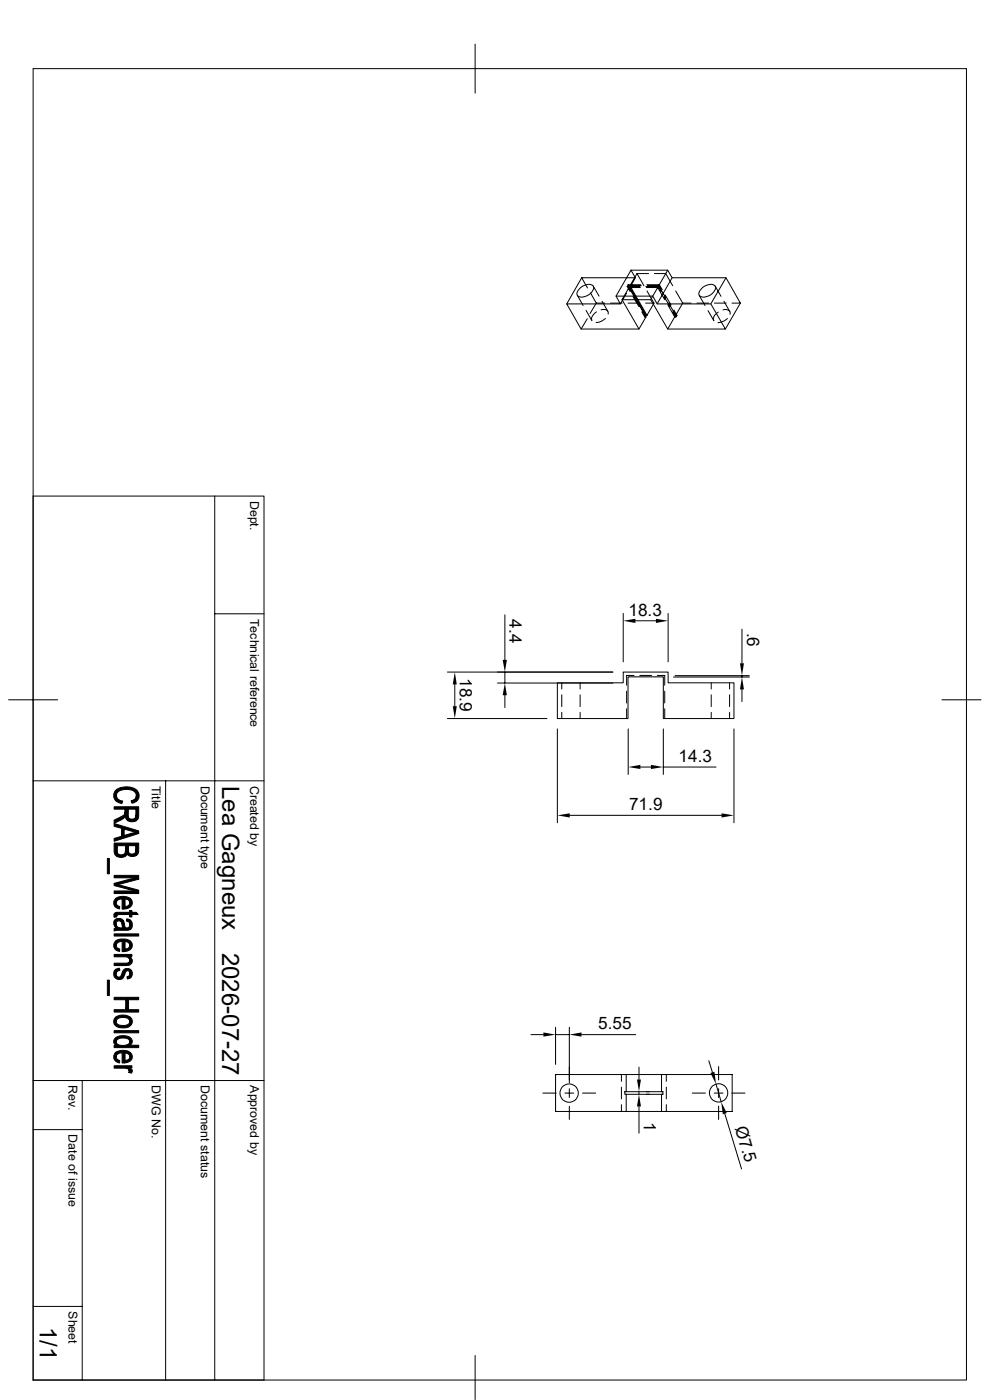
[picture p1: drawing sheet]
<svg xmlns="http://www.w3.org/2000/svg" width="210mm" height="297mm" viewBox="0 0 210 297" stroke-linecap="round" stroke-linejoin="round" font-family="sans-serif">
<g fill="none" stroke="#000" stroke-width=".21">
<path d="M7 14.6h198v278.2h-198zM100.8 9.4v10.4M123.4 58.9l1.2 2.2M123.4 58.9l-3.2 5.6M133.9 57.3l.9 1.6h-11.4M133.9 57.3h7.7l1 1.6h11.4l3.1 5.4M133.9 57.3l-3.2 5.5M134.8 58.9l-1.3 2.3M135.1 58l1.5 2.6M135.1 58h2.5M135.1 58l-1.5 2.6M138.8 58h2.4l1.5 2.6"/>
<path d="M141.6 57.3l-3.6 6.3M142.6 58.9l-3.2 5.6M154 58.9l-3.2 5.6M120.2 64.5h11.4l-.9-1.7h7.8l.9 1.7h11.4l3.1 5.3h-12.3l-3.6-6.2h-6l3.6 6.2h-12.3zM122.5 62.7l1.2 2.1M122.9 61.3a2.25 2.25 0 0 1 3-.6 2.07 2.07 0 0 1-2 2.2 .93 .93 0 0 1-1.3-.1 .93 .93 0 0 1 .1-1.2zM124.3 65.9l1.3 2.1M124.6 67.6l-1.3 2.2M125.3 62.1l1.2 2.2M125.9 60.7l1.2 2.1M126.5 64.3h1.8M126.5 64.3l-1.3 2.2"/>
<path d="M126.5 66.2a1.65 1.65 0 0 0-.9 1.7M127.5 65.7a.93 .93 0 0 1 1.1 0 .93 .93 0 0 1 .4 .9M127.7 63.9l1.2 2.1M128.4 67.6l-.9 .6-1.1 .2M129.5 64.3h2.5M132.9 62.2l-1.3 2.3M133.1 60.8l.6 1M133.1 60.8h2.6M133.2 64.3h2.5M133.3 60.4l3.7 6.5h.2M133.3 60.4h2.6M133.3 60.4l-.2 .4"/>
<path d="M133.4 61h2.4M133.4 61l3.6 6.2M133.4 61l-1.4 2.6M133.6 60.6l3.6 6.3M133.6 60.6h2.5M134.3 62.9l1.3 2.2M136.1 66.2l.7 1M136.8 67.2h.2M136.9 64.3h1.8M137 60.8h2.7l.6 1M137 66.9l-.2 .3M137 67.2l-1.4 2.6"/>
<path d="M137.1 61h2.4l1.5 2.6M137.2 60.4h2.7l.6 1.1M137.2 61.7l1.5 2.6M137.3 60.6h2.4l1.5 2.6M138.7 64.3l-1.5 2.6M140.9 62.9l1.3 2.2M141.1 62.6l1.3 2.1M141.6 64.6l1.5 2.6M141.9 64.3l1.4 2.6h.3M142.7 66.2l.7 1M143 65.8l.6 1.1M143.1 67.2h.3"/>
<path d="M143.1 67.2l-1.5 2.6M143.3 61.7l1.5 2.6M143.6 66.9l-.2 .3M144.8 64.3h1.8M144.8 64.3l-1.5 2.6M147.8 64.3h2.5M148.3 62.7l1.3 2.1M148.8 61.3a2.25 2.25 0 0 1 2.9-.6 2.07 2.07 0 0 1-1.9 2.2 .93 .93 0 0 1-1.3-.1 .93 .93 0 0 1 0-1.2zM150.2 65.9l1.2 2.1M151.6 64.3h2.5M151.7 60.7l1.3 2.2M152.4 66.2a1.49 1.49 0 0 0-1 1.8"/>
<path d="M153.4 65.7a.95 .95 0 0 1 1 0 .95 .95 0 0 1 .5 1M153.6 63.9l1.2 2.2M154.3 67.6l-.7 .5-1.3 .4M155.3 64.3h1.8M157.1 64.3l-3.2 5.5M7 105.2h49v187.6h-49M45.6 105.2v187.6M45.6 130.2h10.4M107.1 130.4v9.6M132.2 130.1v10.3M134.8 131.7h4.3M141.7 130.1v10.3"/>
<path d="M157.4 133.5v7.2M1.8 148.5h10.4M94.9 142.6h35.1M94.9 152.4h21.1M96.5 145.2v4.6M105.5 144.9h24.5M107.1 142.6v2.3M107.1 147.5v2.6M118.2 154.6v19.9M118.2 144.9h14v-2.3h9.5v2.3h14v7.5h-15v-8.8h-7.5v8.8h-15zM119.2 144.9v1.3M119.2 147.4v2.5"/>
<path d="M119.2 151.1v1.3M123.1 144.9v1.3M123.1 147.4v2.5M123.1 151.1v1.3M132.9 146.6v2.5M132.9 150.4v2M133.3 154.6v9.7M134.5 143.3h-1.6v2.1M135.7 143.3h2.5M139.4 143.3h1.6v2.1M140.7 154.6v9.7M141 146.6v2.5"/>
<path d="M141 150.4v2M142.9 143.6h16.1M143.2 143.3h15.8M150.9 144.9v1.3M150.9 147.4v2.5M150.9 151.1v1.3M154.8 144.9v1.3M154.8 147.4v2.5M154.8 151.1v1.3M155.7 154.6v19.9M157.4 143.3v.3M157.4 146.3v2.5"/>
<path d="M199.8 148.5h8.3M7 165.7h49M35.1 165.7v127.1M120.9 173h32.2M135.8 162.7h2.3M140.7 162.7h11.2M112.6 219.5h2.7M117.9 217.9v7.9M117.9 219.5h2.9M120.8 217.9v11.8M123.4 219.5h11.4M7 239.6h10.4"/>
<path d="M7 229.2h49M17.4 229.2v63.6M115.1 231.9h2.9M119.8 231.9h1.9M120.8 231v1.8M120.8 234.7v2.8M123.6 231.9h2.8M131.8 228v1.4M131.8 230.6v2.5M131.8 234.4v1.4M132.8 228v3.6M132.8 232.2v3.6"/>
<path d="M135.6 226.4v2.6M135.6 231.6v.6M135.6 234.7v5.7M137.1 231.6h.7M137.1 232.2h.7M140.3 228h15v7.8h-22.5M140.3 228h-22.4v7.8h14.9M140.3 231.6h-7.8v.6h.3M140.3 231.6h.3v.6h-7.8M140.3 228v3.6M140.3 232.2v3.6M141.4 228v1.4"/>
<path d="M141.4 230.6v2.5M141.4 234.4v1.4M146.9 231.9h2.7M150.4 225l.7 2.5M151.5 231.9h1.9M151.9 230l1.1 3.8M152.4 226.3v2.8M152.4 231v1.8M152.4 234.7v2.8M153.8 236.3l3.5 11.7M155.2 231.9h2.8M7 277.2h10.4"/>
<path d="M100.8 287.6v9.3"/>
<circle cx="120.7" cy="231.9" r="1.95"/>
<circle cx="152.4" cy="231.9" r="1.95"/>
</g>
<g fill="#000" stroke="#000" stroke-width=".21">
<path d="M24.7 168.8a1.17 1.17 0 0 0 1.3 1.1l-.1 .6-1.1-.4-.2-.2z" fill-rule="evenodd"/>
<path d="M24.2 174l1.1-.5a1.36 1.36 0 0 0 1.2-1.2l.1 .9-.5 .5-1.9 1z" fill-rule="evenodd"/>
<path d="M27.1 171.7v1.1a.85 .85 0 0 0 .8 1 .85 .85 0 0 0 .9-.9v1.3l-.6 .1-1-.1z" fill-rule="evenodd"/>
<path d="M27.8 169.9l.9-.4 .2-.7v1.2l-.9 .4z" fill-rule="evenodd"/>
<path d="M24.2 171.2h5.2l-.1 2.5-.5 .5v-2.5h-1.7v2.4l-.5-.8-.1-1.6h-2.3z" fill-rule="evenodd"/>
<path d="M24.2 174.7l5.2 1.6v.5l-.5-.3-2.6-.6-.5 1.5v-1.7l-1.6-.4z" fill-rule="evenodd"/>
<path d="M24.2 177.9l1.6-.5 .5-1.5v1.3l2.6-.7 .5 .3-5.2 1.7z" fill-rule="evenodd"/>
<path d="M24.5 167.8a3.5 3.5 0 0 1 4.8 .1 1.53 1.53 0 0 1-.4 2.1v-1.2a1.7 1.7 0 0 0-2.1-1.3 1.75 1.75 0 0 0-2.1 1.3l-.1 1.1a1.6 1.6 0 0 1-.1-2.1z" fill-rule="evenodd"/>
<path d="M22.8 182.1h.4v3.3h-.4z" fill-rule="evenodd"/>
<path d="M24.2 198.1h5.2v.5h-5.2z" fill-rule="evenodd"/>
<path d="M24.6 196l.1 .9-.1-.1z" fill-rule="evenodd"/>
<path d="M24.3 193.8l.5-.3v1l-.6 .1z" fill-rule="evenodd"/>
<path d="M24.4 190.8l.2-.3v1.2l.3 .4 .5 .2v.5a1.26 1.26 0 0 1-1.2-.7 1.26 1.26 0 0 1 .2-1.3z" fill-rule="evenodd"/>
<path d="M24.4 195.1a1.36 1.36 0 0 1 1.8 .2l-.1 1.5-.2-.4a.72 .72 0 0 0-.2-.8 .72 .72 0 0 0-.9-.1l-.2 .3v1a1.22 1.22 0 0 1-.2-1.7z" fill-rule="evenodd"/>
<path d="M24.8 179.4v1a.91 .91 0 0 0 1 1 .91 .91 0 0 0 .8-1.1l-.1 1.4-.6 .2-1-.2h-.1z" fill-rule="evenodd"/>
<path d="M24.6 190.5a2.91 2.91 0 0 1 2.9 0v1.1l-.2-.6-.8-.3v2.1l-.2 .1h-.4v-2.2l-.9 .2-.4 .7z" fill-rule="evenodd"/>
<path d="M24.6 199.6a3.2 3.2 0 0 1 2.9 0v1l-.2-.6-.8-.3v2.1l-.2 .1h-.4v-2.2l-.9 .2-.4 .7z" fill-rule="evenodd"/>
<path d="M26.9 194.9l.7 .3-.1 1a.66 .66 0 0 0-.7-.8z" fill-rule="evenodd"/>
<path d="M26.5 190.7v1.6h.4l.6-.5v-1.3a1.23 1.23 0 0 1 .5 1.5 1.23 1.23 0 0 1-1.3 .8h-.2z" fill-rule="evenodd"/>
<path d="M24.7 196.3l.4 .4 1 .1 .1-1.5 .2 .8a.57 .57 0 0 0 .5 .8 .57 .57 0 0 0 .6-.7l.1-1a1.21 1.21 0 0 1 .4 1.5 1.21 1.21 0 0 1-1.4 .7h-1.8l-.6 .1v-.5l.5-.1z" fill-rule="evenodd"/>
<path d="M27.2 179.4v.9a.8 .8 0 0 0 .8 .9 .8 .8 0 0 0 .8-1v1.4l-1 .1-.5-.2-.2-.1z" fill-rule="evenodd"/>
<path d="M24.8 193.5h2.7v-.3h.5v.3h.9l.4 .5h-1.3v.5h-.5v-.5h-2.2l-.4 .1-.1 .2z" fill-rule="evenodd"/>
<path d="M24.2 178.9h5.2l-.1 2.1-.5 .5v-2.1h-1.6l-.1 2-.1-.3-.4 .5v-2.2h-1.8v2.3l-.5-.5-.1-.4z" fill-rule="evenodd"/>
<path d="M24.2 187.4l5.2 1.4v.8l-.8-.6-4.4-1.1z" fill-rule="evenodd"/>
<path d="M24.2 187.4l4.5-1.2 .7 .3-4.4 1.2z" fill-rule="evenodd"/>
<path d="M24.2 189h4.4l.8 .6h-5.2z" fill-rule="evenodd"/>
<path d="M24.2 185.7h5.2v.8l-.7-.3h-4.5z" fill-rule="evenodd"/>
<path d="M22.8 207.9h.4v3.3h-.4z" fill-rule="evenodd"/>
<path d="M24.2 218.7h5.2v.4h-5.2z" fill-rule="evenodd"/>
<path d="M24.4 199.8l.2-.2v1.1l.3 .4 .5 .2v.5a1.26 1.26 0 0 1-1.2-.7 1.26 1.26 0 0 1 .2-1.3z" fill-rule="evenodd"/>
<path d="M24.6 205.6l.7-.2 .1 .5-.5 .1-.3 .6z" fill-rule="evenodd"/>
<path d="M24.6 215.7a2.91 2.91 0 0 1 2.9 0v1a1.37 1.37 0 0 0-1.9-.8l-.7 .3-.3 .5z" fill-rule="evenodd"/>
<path d="M27.4 202.9l.2 .1-.1 .8z" fill-rule="evenodd"/>
<path d="M24.4 205.8l.2-.2v1a.6 .6 0 0 0 .6 .7 .6 .6 0 0 0 .6-.7 1.18 1.18 0 0 1 1.8-1l-.1 1a.53 .53 0 0 0-.5-.7 .53 .53 0 0 0-.5 .7 1.21 1.21 0 0 1-1.7 1.1 1.21 1.21 0 0 1-.4-1.9z" fill-rule="evenodd"/>
<path d="M24.2 202.5h3.8v.4h-.6v.5l-.3-.3-.4-.1h-2.5z" fill-rule="evenodd"/>
<path d="M26.5 199.7v1.6h.4l.6-.6v-1.1a1.23 1.23 0 0 1 .5 1.4 1.23 1.23 0 0 1-1.3 .8h-.2z" fill-rule="evenodd"/>
<path d="M24.2 204.3h2.5a.74 .74 0 0 0 .8-.5l.1-.8a1.02 1.02 0 0 1 .4 1.3 1.02 1.02 0 0 1-1.2 .6h-2.6z" fill-rule="evenodd"/>
<path d="M27.6 205.6a1.12 1.12 0 0 1 .4 1.3 1.12 1.12 0 0 1-1 .8l-.1-.5a.58 .58 0 0 0 .6-.6z" fill-rule="evenodd"/>
<path d="M24.4 215.9l.2-.2v1a1.53 1.53 0 0 0 2.1 .8l.7-.4 .1-1.4a1.26 1.26 0 0 1 .5 1.5 1.26 1.26 0 0 1-1.2 .8 2.29 2.29 0 0 1-2.6-.9l-.1-.6z" fill-rule="evenodd"/>
<path d="M24.2 214.2h2.5l.6-2.1v2.1h2.1v.5h-5.2z" fill-rule="evenodd"/>
<path d="M24.2 211.6h5.2v.5h-2.1l-.6 2.1v-2.1h-2.5z" fill-rule="evenodd"/>
<path d="M24.3 220.3l.3-.2 .1 1.7-.6-.6v-.5z" fill-rule="evenodd"/>
<path d="M24.3 223.5l.3-.3v1.1l.3 .4 .5 .3v.5a1.3 1.3 0 0 1-1.1-2z" fill-rule="evenodd"/>
<path d="M24.7 223.1a3 3 0 0 1 2.8 .1v1l-.2-.6-.8-.2v2.1h-.6v-2.1l-.9 .2-.4 .6z" fill-rule="evenodd"/>
<path d="M24.2 226.1h3.8v.5h-.6v.6a1.08 1.08 0 0 0-1.2-.6h-2z" fill-rule="evenodd"/>
<path d="M24.6 220.1a2.68 2.68 0 0 1 3.3 .4l.2 .6-.5 .6-.1-.7a1.44 1.44 0 0 0-1.9-.7l-.6 .1-.4 .6z" fill-rule="evenodd"/>
<path d="M26.5 223.4v1.6l.6-.1 .3-.3 .1-1.4a1.25 1.25 0 0 1 .4 1.5 1.25 1.25 0 0 1-1.3 .8h-.1z" fill-rule="evenodd"/>
<path d="M27.4 226.6l.3 .1a.55 .55 0 0 1 .4 .4 .55 .55 0 0 1-.2 .6l-.6-.2z" fill-rule="evenodd"/>
<path d="M24.7 221.2a2.12 2.12 0 0 0 2.7 .1l.1-.3 .1 .7h1.8v.5h-5.2v-.4h.5z" fill-rule="evenodd"/>
</g>
<g fill="#000">
<path d="M106.6 140h.9l-.4 2.6zM132.2 131.7l2.6-.4v.9zM139.1 131.3l2.6 .4-2.6 .5zM96.5 142.6l.4 2.6h-.8zM96.1 149.8h.8l-.4 2.6zM107.1 144.9l.4 2.6h-.9zM157.4 143.6l.4 2.7h-.8zM157 140.7h.8l-.4 2.6zM118.2 173l2.7-.4v.8zM133.3 162.7l2.5-.4v.9zM138.1 162.3l2.6 .4-2.6 .5zM153.1 172.6l2.6 .4-2.6 .4z"/>
<path d="M115.3 219l2.6 .5-2.6 .4zM120.8 219.5l2.6-.5v.9zM135.1 229h.9l-.4 2.6zM135.6 232.2l.4 2.5h-.9zM150.7 227.6l.9-.2 .3 2.6zM153 233.8l1.2 2.3-.9 .3z"/>
</g>
<g font-size="5.1">
<text x="47.1" y="166.7" transform="rotate(90 47.1 166.7)">Lea Gagneux</text>
<text x="47.1" y="202.1" transform="rotate(90 47.1 202.1)">2026-07-27</text>
<text x="8.4" y="281.4" transform="rotate(90 8.4 281.4)">1/1</text>
</g>
<g font-size="3.6">
<text x="108.1" y="131.4" transform="rotate(90 108.1 131.4)">4.4</text>
<text x="133.3" y="130.6">18.3</text>
<text x="158.5" y="134.2" transform="rotate(90 158.5 134.2)">.6</text>
<text x="97.6" y="143.8" transform="rotate(90 97.6 143.8)">18.9</text>
<text x="143.9" y="161.6">14.3</text>
<text x="133.4" y="171.9">71.9</text>
<text x="126.9" y="218.4">5.55</text>
<text x="136.6" y="238" transform="rotate(90 136.6 238)">1</text>
<text x="155.9" y="239.3" transform="rotate(73 155.9 239.3)">Ø7.5</text>
</g>
<g font-size="2.6">
<text x="53.1" y="106.3" transform="rotate(90 53.1 106.3)">Dept.</text>
<text x="53.1" y="131.3" transform="rotate(90 53.1 131.3)">Technical reference</text>
<text x="32.2" y="166.7" transform="rotate(90 32.2 166.7)">Title</text>
<text x="42.6" y="166.7" transform="rotate(90 42.6 166.7)">Document type</text>
<text x="53.1" y="166.7" transform="rotate(90 53.1 166.7)">Created by</text>
<text x="14.5" y="230.2" transform="rotate(90 14.5 230.2)">Rev.</text>
<text x="32.2" y="230.2" transform="rotate(90 32.2 230.2)">DWG No.</text>
<text x="42.6" y="230.2" transform="rotate(90 42.6 230.2)">Document status</text>
<text x="53.1" y="230.2" transform="rotate(90 53.1 230.2)">Approved by</text>
<text x="14.5" y="240.7" transform="rotate(90 14.5 240.7)">Date of issue</text>
<text x="14.5" y="278.2" transform="rotate(90 14.5 278.2)">Sheet</text>
</g>
</svg>
